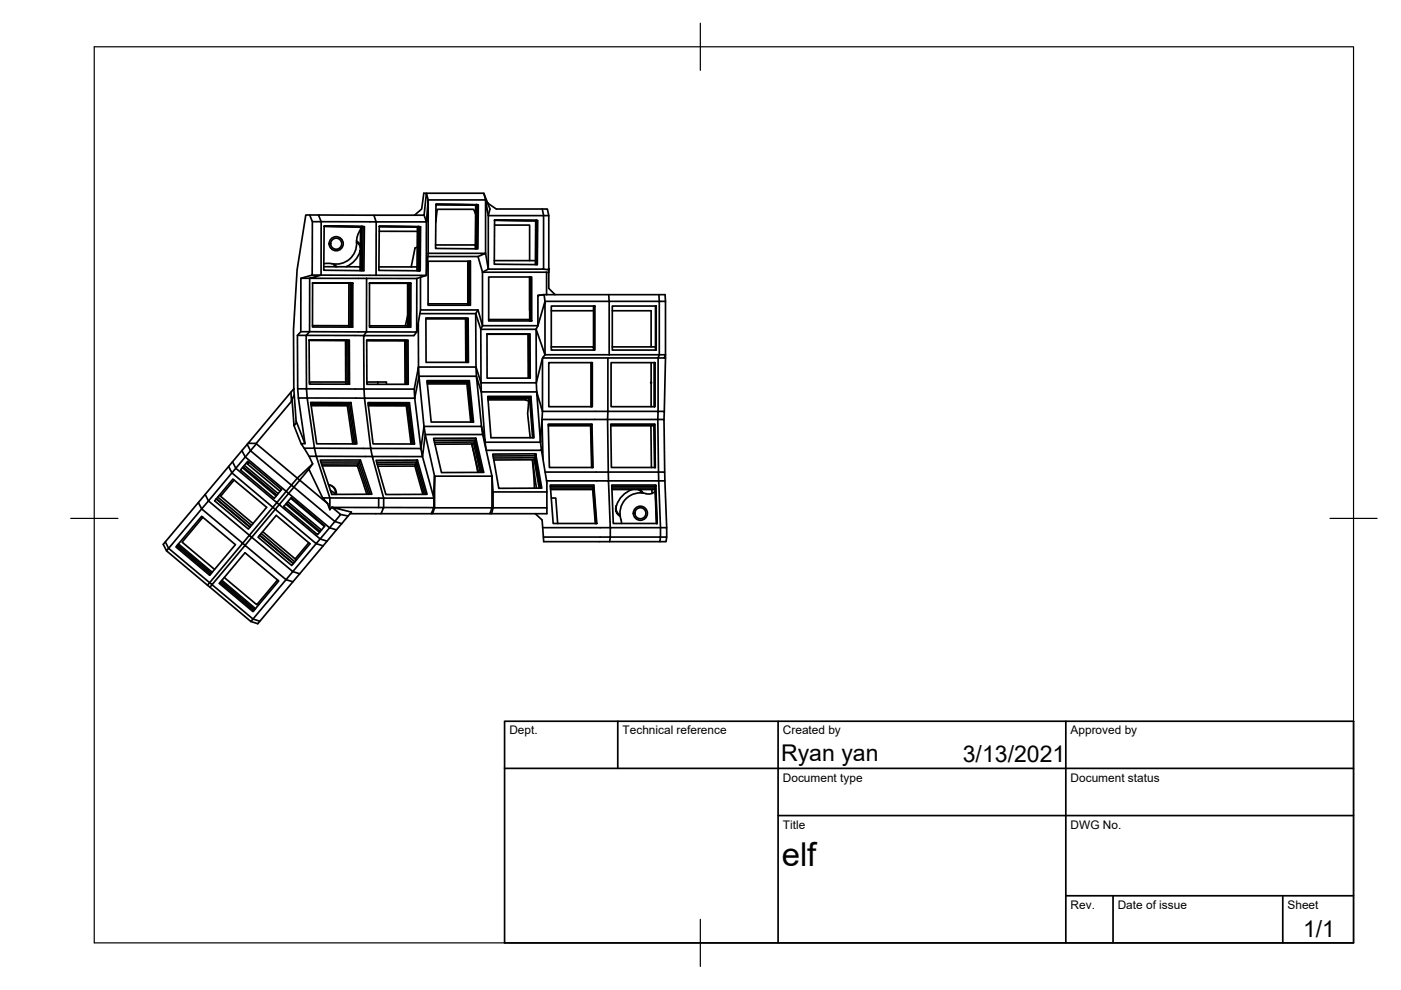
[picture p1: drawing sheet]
<svg xmlns="http://www.w3.org/2000/svg" width="297mm" height="210mm" viewBox="0 0 297 210" stroke-linecap="round" stroke-linejoin="round" font-family="sans-serif">
<!-- layer: Visible -->
<g fill="none" stroke="#000" stroke-width=".36">
<path d="M63.8 59h1.9l-.1 11.3 12.1 .1M65.7 45.6h1.8M66.2 58.3h1.9l-2.4 .7h12M68.6 56.6h7.7v.8M68.7 48l-.1 9.3 8.6 .1 .1-9.3-8.6-.1 8.6 .1M68.7 48l8 .1M70.7 56l.5 .6M70.9 56l.5 .6M75.6 51.3l.5 .4 .3 .8M75.6 51.1l.4 .3 .4 .7M75.6 51.4a4.4 4.4 0 0 1-5.7 4.5h-1.2M76.2 49h.2"/>
<path d="M76.3 53.3l-.5 1.2-.8 1-1.6 1M76.4 53.1l-.1 .2 .1-.2M76.5 48.1l-.2 8.5M76.5 48.7l-.7 1.3-.2 1.4M76.7 48.1l-.1 9.3M77 48.1l-.1 9.3M77.7 59h10.7l-.1 11.4 .9-4.7M77.7 59v11.4M79.3 45.6h-11.8l.6 1.4h-1.9M80.3 56.6h8.1v.8M80.4 48l8.3 .1M80.4 49l8.1 .1"/>
<path d="M80.4 48l8.8 .1M88.5 52.4l-.5 .2-.8 4M88.5 48.1l-.1 8.5M88.7 48.1l-.1 9.3M89 48.1l-8.6-.1-.1 9.3 8.8 .1 .1-9.3h-.2l-.1 9.3M89.2 58.8v6.9h12.1l1 3.4-.4 .7h11.8M90.8 55.4h8.9v9.3h-8.9zM90.8 53.7l-.4 4.7-2 .6M90.8 53.7h12.2l-1.7 .7h-10.6M90.8 53.7v-11.3l-.4 4.6h-10.6l-.1 11.4M92.4 51.9h8.4v.9M92.4 43.3l8.8 .1-.1 9.4"/>
<path d="M92.4 43.3l8.6 .1M99.2 55.4v9M99.4 55.4v9.3M99.5 55.4v9.3M100.8 45.4l-.4-1h-7.7l-.3 2.7M100.9 43.4l-.1 8.5M101 43.4l-.1 9.4M101.2 43.4h.2l-.1 9.4-8.9-.1v-9.4l9 .1M101.3 54.4l1 3.3v11.4h11.7v-6.5l1.4-.1 .1 1.4h24.3v11.3h1.3l-.3 .7h-1.3v11.3h1.3v1.7M102.6 41l1.3 3.3-.4 1.4-.5-3.3v11.3l.5 3.4-1.2 .6h13.6v4.8M103 42.4l-.4-1.4h-12.7l-.5 3.3-1.5 1.3M103 42.4h-12.2l-.4-1.4-.5 4.6h-10.6l.5 1.4h-11.7v11.3l22.3 .1v-11.4l-.5-1.4"/>
<path d="M103 42.4l.4 .6M103.3 42.9l.1 .1M103.4 43l.1 .2M103.4 43.1l1.8 1.2h9.8M103.5 45.7h11.8v11.4h-11.8zM103.6 58.7h9.1v9.3h-9.1zM104.8 55.3h8.7M104.9 47.7h7.4v7.6M104.9 46.7l9 .1-.1 9.3M104.9 46.7l8.8 .1M112.3 58.7v7.1M112.3 58.7v9"/>
<path d="M112.5 58.7v9.3M112.6 58.7v9.3M113.6 46.8l-.1 9.3M113.7 46.8l-.1 9.3M113.9 46.8h.1l-.1 9.3-9.1-.1 .1-9.3 9.1 .1M115 44.3l.3 1.4h1.1v11.5M115 44.3h1.1l.3 1.4M115.3 57.1l1.1 .1v.6l-.5-.1M116.4 57.1v4l1.3 1.4M63.8 70.3h1.8l-.7 .8 12.2 .1 .6-.8M65.5 72.2h8M65.5 72.2h8l.1 9.3"/>
<path d="M65.5 72.1l8.3 .1M66.3 69l7.7 .1v.3M66.3 60v9.3l8.5 .1v-9.4h-8.5h8.5M66.3 60h8M73.3 72.2v9.3M74 60v9.1M74.1 72.1h-8.6l.1 9.3 8.5 .1v-9.4l-.3 .1 .1 9.3M74.3 60l-.1 9.4M74.5 60v9.4M77.7 70.4h10.6l-.5 .8h-10.7l.1 11.3-12.2-.1-.1-11.3h-1.8M77.7 72.2h8.8l.1 9.3h-8.8zM77.7 72.2h8.6v9.3"/>
<path d="M78.3 60h8.1v8.9M78.3 60h8.6v9.4M78.3 60h8.4v9.4M78.3 69.1h8.1M85.8 72.2h.2l.1 9.3M86.1 72.2h-8.4h8.1l.1 9.3M86.4 69v.1M86.4 69.1v.3M86.4 66.9l-.5 2.2M86.4 68.9v.1zM86.5 72.2h-.2M86.9 60h.2v9.4h-8.8v-9.4h8.8"/>
<path d="M88.7 68.4v9.4h12.2l1.1 3.4v1.9h11.8l-.1-1.9M89 66.5h11.9l1 3.3 .1 11.4h11.7M90.3 67.5h8.8v9.3M90.3 67.5h8.6M90.8 64.4h8.4v.3M98.7 67.5l.1 9.3M98.9 67.5h-8.6M98.9 67.5v9.3M99.3 67.5h-9v9.3h9v-9.3h-.2M101.3 65.7l-.4 .8 .1 13.3 1 3.3 .8 10.7-.7-3.4 .2 1.7h-12.1l1.9 8.9h12.2v6.7h.2l-.3 1.2M103.3 70.8h8.9l.1 9.4M103.6 67.7h8.7v.3"/>
<path d="M112 70.9v9.3M112.1 70.8l-8.8 .1h8.8v9.3M112.2 70.8h.2v9.4h-9.1v-9.4h9.1M113.7 69.8l1.8 5.4-.5 1-1.3 5M113.7 69.8l.3-.7 1.5-5.2v11.3h13.7M113.7 69.8v11.4M114 62.6l1.2-.1h25.8l.1 1.4M115 76v11.2h13.9l-.1 1.7h10.7l.1 11.2h1.3l.1 1.9M115.1 75.9h13.8v11.3h10.6v1.7h1.3l.1 11.2M116.4 76.9h9.2v9.3h-9.2zM116.9 64.9h9.2v9.3h-9.2zM116.9 73.5h8.9v.7"/>
<path d="M116.9 65.9h8.9M125.3 76.9v9.3M125.4 76.9v9.3M125.5 76.9v9.3M125.8 64.9v8.6M125.9 64.9v9.3M126 64.9v9.3M129.1 62.5l.1 12.7M129.2 75.2h10.6l-.3 .7h-10.6M129.6 76.9h9.3v9.3h-9.3zM129.8 64.9h9.3v9.3h-9.3zM129.8 65.9h8.2v7.6"/>
<path d="M129.8 73.5h9.2M138 76.9v9.3M138.7 76.9v9.3M138.8 76.9v9.3M139 64.9v9.3M139.1 64.9v9.3M139.7 62.5l.1 1.4h1.3v12M140.8 75.9h.3l-.3 11.3M48.5 98.9l.7 1.4-5 5.9 8.7 7.3 4.9-5.9M51.3 95.5l.7 1.4-2 2.4-.7-1.4M51.4 99.2l7.1 6M51.6 99l7.1 6"/>
<path d="M51.8 98.7l7.2 6M52.2 98.2l7.2 6M52.4 94.2l.7 1.4-1.1 1.3 8.7 7.3-2 2.4-8.7-7.3-.8 1 8.6 7.3M52.5 97.8l7.2 6-1.6 1.9-7.1-6.1zM52.6 94l-18 21.4 .7 1.4 .5-.5-.7-1.4M52.8 98l-.3 .4M54.4 94.1l-1.3 1.5 8.7 7.3 1.2-1.5 .5 .4 2-2.3 2.9 6.1M61.7 83.2l-9.1 10.8h1.7M61.8 85.1l-7.5 8.9 8.7 7.4 3.3-3a16.1 16.1 0 0 0-2.5-4.3h.9l-1.9-4.8M62.3 82.4l-.6 .8 .1 1.9 .1-.4M62.3 82.4l.5 7.3-.5 .5-.4-5.5M62.3 82.4l-.1-12.6 .8-12.6 1.8-11.6h.9l.5 1.4v11.3l-2.4 .7v11.3l-.7 .8v11.3l.2 2"/>
<path d="M62.3 82.4h.1M62.3 90.2l1.5 3.9M62.4 83.8l-.5 .9M63.1 82.4h1.9l.1 2h12.2l1.3 10.7h10.6l.4 1.7 .6-4.7-.3-1.7h12.2l-1.1-10.6h-12.2l1.1 10.6-.7 4.7-1.3-10.7M64.7 94.1l-1.4-9.7h1.8l1.6 10.6h-2.2M65.5 96.7h1.6l-.4-1.7 11.9 .1 .3 1.7-11.8-.1 2.8 8.9h10.4M65.6 81h7.7M65.9 85.3l8.5 .1 1.3 8.7h-8.6zM65.9 85.5l8.2 .1 1.3 8.5M66 86h7.6l.3-.2 1.2 8.3M66.3 98.4l-.8 1.1M67.9 97.6l8.5-.1 2.4 7.3h-8.5z"/>
<path d="M68.2 98.4h7.8l-.2 .4M68.3 98.8h7.5l2 6M73.6 86l1.2 8.1M74.1 85.6l-.2 .2h-8M74.4 85.4l-.3 .2M76.2 98l2.3 6.8M76.2 98h-8.1M76.2 98l-.2 .4 2.1 6.4M76.4 97.5l-.2 .5M77.2 82.5h10.6l.1 1.9h-10.6zM77.8 81h2.3M78.1 85.6h8.5l1 8.5"/>
<path d="M78.1 86l8 .1 .3-.3 1 8.3M79.7 97.6h8.8l2.1 7.2-8.8 .1zM79.9 98h8.4l2 6.8M80.1 81h1.8v.5M80.1 98.8h7.9l.1-.4 1.9 6.4M80.1 81v.5M86.1 86.1l1 8M86.6 85.6l-.2 .2h-8.3M86.8 85.4h-8.8l1.1 8.7h8.8l-1.1-8.7-.2 .2M87.8 82.5l.9-4.7 .1 2-.9 4.6M88 98.8l1.7 6M88.3 98.1l-.2 .3h-8.1"/>
<path d="M88.5 97.6l-.2 .4M90.6 81.2h8.6l.1-.2 .9 8.5M90.6 81.4h8.4l.2-.2 .8 8.3M92 93.4l8.7-.1 1.6 6.9M92.1 93.8l8.5-.1-.1 .4 1.3 6.1M99 81.4l.8 8.1M99.5 80.7h-9l.9 8.8h9l-.9-8.8-.2 .2h-8.7M100.5 94.1l-8.3 .1M100.8 93.5l-.2 .2 1.5 6.5M100.9 92.9h-9l1.7 7.3h9l-1.7-7.3-.2 .4M102.3 92.1l2 8.9 .2 3.3M103 95.2l-.2-1.4h11.8l.2 1.7h-11.7"/>
<path d="M103.5 84.8h8l.6 .1-.2 2.8 .5 5.1M104.6 97.1h8.8l-.1 .4 1 6M112.1 84.9l.2-.4 .6 8.3M112.4 84.3l-.1 .2h-8.8M112.4 84.3l.7 8.5M112.6 84l.6 8.8h-9.1l-.7-8.8h9.2l-.2 .3h-9M113.3 97.5h-8.6M113.5 96.6l1.2 6.9M113.5 96.6l-9 .1M113.5 96.9l-.1 .2 1.1 6.4M113.6 96.2l-9.1 .1 1.2 7.2h9.2l-1.3-7.3-.1 .4M113.8 83.1l1.2 4.1-.4 6.6z"/>
<path d="M114.8 95.5l1.2 6.9v5.3M115.1 97.4l-.2-8.5h13.9l.2 11.2h10.6l.1 1.9h1.3l.4 9.9M116.2 90h9.2l.2 9.1M116.3 90.3l9-.1 .2 8.9M125.2 90.3l.2 8.8M125.5 89.9h-9.3l.3 9.2h9.2l-.2-9.2-.2 .3h-9M129.5 90h9.3l.1 9.1M129.5 90.3l9.2-.1 .1 8.9M138 90.3l.1 8.8M138.7 90.3l.1 8.8M138.8 90.1l-9.3 .1M138.8 89.9h-9.3l.1 9.2h9.3l-.1-9.2v.1"/>
<path d="M37.5 115.8l7.1 6M37.7 115.5l7.1 6M37.8 115.3l7.2 6M42.1 106.5l.7 1.4-7 8.4 9.2 7.7 7-8.4 8.6 7.3 1.5 .5M42.8 109.5l7.1 6-5.5 6.5-7.1-6zM43 109.7l-4.4 5.2 6.9 5.8M43.5 104.8l.7 1.4-1.4 1.7 8.7 7.3-7.5 8.9-8.7-7.3M45.8 105.8l7.2 6M45.9 105.8l7.1 6M46.2 105.4l7.1 6M46.5 105l7.2 6M49.4 101.6l7.1 6-3.8 4.6-7.2-6z"/>
<path d="M49.6 101.8l-2.8 3.4M51.9 117.2l7.2 6-5.5 6.5-7.1-6zM52.9 113.5l.5 .4-1.4 1.7-.5-.4zM53.4 113.9l8.7 7.3-8.5 10-8.6-7.2-.5 .5-.5-.4M55 113.5l7.2 6M55.1 113.5l7.1 6M55.4 113.1l7.1 6M55.7 112.7l7.1 6M57.8 107.6l.9-1 .5 .4-.8 1 8.6 7.3 .9-1 1.4 .4M57.8 107.6l.6 .4-5 5.9M58.6 109.3l7.1 6-3.9 4.6-7.1-6zM60.6 106.9l7.2 6"/>
<path d="M60.7 106.7l7.2 6M61 106.4l7.2 6M61.6 105.6l7.2 6M61.7 105.5l7.2 6-1.6 1.9-7.1-6zM61.8 102.9l.5 .4-1.1 1.3 8.7 7.3-2 2.4-8.7-7.3 2-2.4-.5-.4zM62.3 103.3l8.7 7.3 1.2-1.5-1.8-1.6-.5 .6M62.3 103.3l1.2-1.5 5.9 5M62.9 106.5v.1M63.8 107.2v.2M65.5 115.1l-2.9 3.4M68.4 105.6h1.5v2.5l-.5-1.3zM68.5 115.7l-1.5-.4-4.9 5.9 1.4 .5"/>
<path d="M69.6 102.7l.5 .2M70.1 104l1.1 .8M70.1 102.9l.9 .8 .1 1M70.1 102.9l.9 .7 .3 .6v.6M70.4 107.5l.1 .1M71.3 112.3l-16.6 19.9-1.5-.4M72.2 109.1l1.6 .3M72.5 111l-1.5-.4-1.1 1.3 1.4 .4M74.2 108.9h6.6M80.3 107.6h-9.8l4 1-3.2 3.7M80.3 105.6v2M80.3 105.6h1"/>
<path d="M81.3 105.6v2l-.5 1.3h10.6l.6-1.3h-11.7M81.3 105.6h10.7v2l.1 .1-.4 1.2h-.3M81.3 105.6l-2.4-8.8h10.7l2.4 8.8 .1-4.6v6.7h12.2l-.4 1.2h-12.2M101.3 100.2l-1.3-6.1 1.5 6.1M113.3 103.5l-.4-6 .8 6M115.2 113.9h14.2v-2h12v2M115.6 100.1h13.4v1.9h10.7l.3 11.9h-10.6l-.1 .9h-14l-.4-4.5-1.4-1.4M115.9 102h13.1l.4 9.9h-14.3M116 104.3h-11.5v3.4h11.5v1.2h-12.1M116.7 102.8h9.2l.6 8.2h-9.2zM116.7 103.2h9.1l.6 7.8M116.7 103.8h9l.1-.3 .5 7.5"/>
<path d="M116.9 105.6h.9l.4 5.4M125.7 103.8l.5 7.2M125.8 103.3v.2h-9.1M125.9 102.8l-.1 .4M129.3 114.8h10.6l.1-.9h1.4l-.2 .9h-1.3M129.7 103.2h9.3l.3 7.8M129.8 103.8h9.1v-.3l.3 7.5M131.4 109.2l-.7-.9v-1.1l-.2 .7 .2 .7 .8 .9M134 103.8a5.3 5.3 0 0 0-3.3 3.4M135.3 103.8l.8 .7M135.6 103.8l.8 .8M138.2 103.8v.8"/>
<path d="M138.9 103.8l.3 7.2M138.9 104.2a2.37 2.37 0 0 1-2.6 .3 4.4 4.4 0 0 0-4.5 6.2v.3M139 103.4l-9.3 .1M139 102.8h-9.3l.3 8.2h9.3l-.3-8.2v.4M44.5 124.5l8.7 7.3 .4-.6 1.5 .5M46.7 123.5l7.1 6M46.9 123.2l7.1 6.1M47 123l7.2 6M47.5 122.4l6.9 5.8 4.4-5.2"/>
<circle cx="71.3" cy="51.7" r="1.17"/>
<circle cx="71.3" cy="51.7" r="1.49"/>
<circle cx="135.8" cy="108.8" r="1.17"/>
<circle cx="135.8" cy="108.8" r="1.49"/>
</g>
<g fill="#000" stroke="#000" stroke-width=".21">
<circle cx="76.7" cy="48.1" r=".17"/>
<circle cx="88.7" cy="48.1" r=".17"/>
<circle cx="101" cy="43.4" r=".17"/>
<circle cx="113.7" cy="46.8" r=".17"/>
<circle cx="116.4" cy="57.1" r=".17"/>
<circle cx="74.3" cy="60" r=".17"/>
<circle cx="86.7" cy="60" r=".17"/>
<circle cx="138" cy="81.1" r=".17"/>
</g>
<!-- layer: Border -->
<path d="M20 9.9h267v190h-267zM148.5 4.9v10M15 109.9h10M282 109.9h10M148.5 194.9v10" fill="none" stroke="#000" stroke-width=".25"/>
<!-- layer: TitleBlock -->
<path d="M107 152.9h180v47h-180zM131 152.9v10M165 152.9v47M226 152.9v47M107 162.9h180M165 172.9h122M226 189.9h61M236 189.9v10M272 189.9v10" fill="none" stroke="#000" stroke-width=".36"/>
<text font-size="7" x="165.7" y="183.5">elf</text>
<g font-size="4.9">
<text x="165.6" y="161.4">Ryan yan</text>
<text x="204.1" y="161.5">3/13/2021</text>
<text x="276.3" y="198.6">1/1</text>
</g>
<g font-size="2.5">
<text x="108" y="155.7">Dept.</text>
<text x="132" y="155.7">Technical reference</text>
<text x="166" y="155.7">Created by</text>
<text x="227" y="155.7">Approved by</text>
<text x="166" y="165.7">Document type</text>
<text x="227" y="165.7">Document status</text>
<text x="166" y="175.7">Title</text>
<text x="227" y="175.7">DWG No.</text>
<text x="227" y="192.7">Rev.</text>
<text x="237" y="192.7">Date of issue</text>
<text x="273" y="192.7">Sheet</text>
</g>
</svg>
